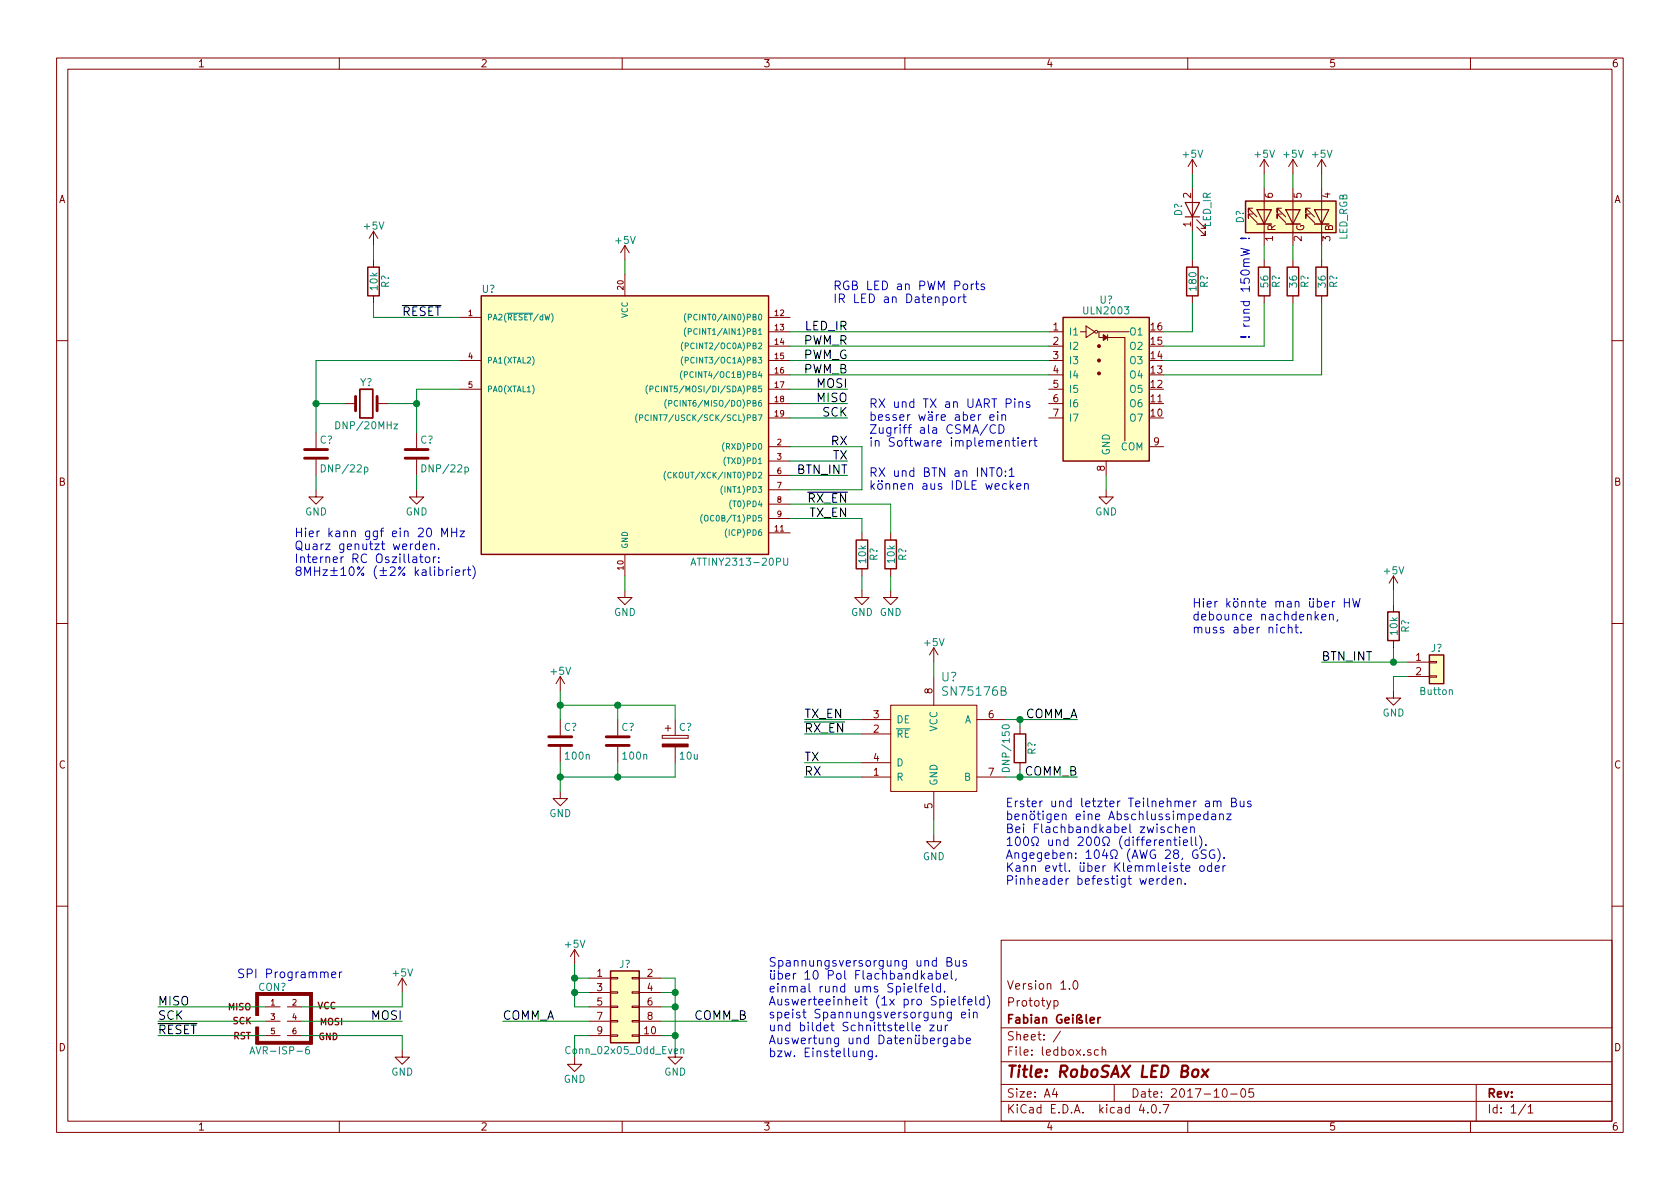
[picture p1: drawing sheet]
EESchema Schematic File Version 2
LIBS:power
LIBS:device
LIBS:transistors
LIBS:conn
LIBS:linear
LIBS:regul
LIBS:74xx
LIBS:cmos4000
LIBS:adc-dac
LIBS:memory
LIBS:xilinx
LIBS:microcontrollers
LIBS:dsp
LIBS:microchip
LIBS:analog_switches
LIBS:motorola
LIBS:texas
LIBS:intel
LIBS:audio
LIBS:interface
LIBS:digital-audio
LIBS:philips
LIBS:display
LIBS:cypress
LIBS:siliconi
LIBS:opto
LIBS:atmel
LIBS:contrib
LIBS:valves
LIBS:74xxLVCxG
LIBS:analog_devices
LIBS:boards
LIBS:bridge_rectifier
LIBS:caf
LIBS:cirrus logic
LIBS:eeprom
LIBS:ft232rl
LIBS:linear_technology
LIBS:micrel
LIBS:NXP Semiconductor
LIBS:SigmaDSP
LIBS:texas_instruments
LIBS:tl431
LIBS:toslink
LIBS:ledbox-cache
EELAYER 25 0
EELAYER END
$Descr A4 11693 8268
encoding utf-8
Sheet 1 1
Title "RoboSAX LED Box"
Date "2017-10-05"
Rev ""
Comp "Fabian Geißler"
Comment1 "Prototyp"
Comment2 "Version 1.0"
Comment3 ""
Comment4 ""
$EndDescr
$Comp
L +5V #PWR?
U 1 1
P 3900 4800
F 0 "#PWR?" H 3900 4650 50  0001 C CNN
F 1 "+5V" H 3900 4940 50  0000 C CNN
F 2 "" H 3900 4800 50  0001 C CNN
F 3 "" H 3900 4800 50  0001 C CNN
	1    3900 4800
	1    0    0    -1  
$EndComp
$Comp
L GND #PWR?
U 1 1
P 3900 5500
F 0 "#PWR?" H 3900 5250 50  0001 C CNN
F 1 "GND" H 3900 5350 50  0000 C CNN
F 2 "" H 3900 5500 50  0001 C CNN
F 3 "" H 3900 5500 50  0001 C CNN
	1    3900 5500
	1    0    0    -1  
$EndComp
$Comp
L C C?
U 1 1
P 3900 5150
F 0 "C?" H 3925 5250 50  0000 L CNN
F 1 "100n" H 3925 5050 50  0000 L CNN
F 2 "" H 3938 5000 50  0001 C CNN
F 3 "" H 3900 5150 50  0001 C CNN
	1    3900 5150
	1    0    0    -1  
$EndComp
$Comp
L CP C?
U 1 1
P 4700 5150
F 0 "C?" H 4725 5250 50  0000 L CNN
F 1 "10u" H 4725 5050 50  0000 L CNN
F 2 "" H 4738 5000 50  0001 C CNN
F 3 "" H 4700 5150 50  0001 C CNN
	1    4700 5150
	1    0    0    -1  
$EndComp
$Comp
L ATTINY2313-20PU U?
U 1 1
P 4350 3000
F 0 "U?" H 3400 4000 50  0000 C CNN
F 1 "ATTINY2313-20PU" H 5150 2100 50  0000 C CNN
F 2 "Housings_DIP:DIP-20_W7.62mm" H 4350 3000 50  0001 C CIN
F 3 "" H 4350 3000 50  0001 C CNN
	1    4350 3000
	1    0    0    -1  
$EndComp
$Comp
L +5V #PWR?
U 1 1
P 4350 1800
F 0 "#PWR?" H 4350 1650 50  0001 C CNN
F 1 "+5V" H 4350 1940 50  0000 C CNN
F 2 "" H 4350 1800 50  0001 C CNN
F 3 "" H 4350 1800 50  0001 C CNN
	1    4350 1800
	1    0    0    -1  
$EndComp
$Comp
L GND #PWR?
U 1 1
P 4350 4100
F 0 "#PWR?" H 4350 3850 50  0001 C CNN
F 1 "GND" H 4350 3950 50  0000 C CNN
F 2 "" H 4350 4100 50  0001 C CNN
F 3 "" H 4350 4100 50  0001 C CNN
	1    4350 4100
	1    0    0    -1  
$EndComp
$Comp
L LED_RGB D?
U 1 1
P 9000 1500
F 0 "D?" H 9000 1870 50  0000 C CNN
F 1 "LED_RGB" H 9000 1150 50  0000 C CNN
F 2 "" H 9000 1450 50  0001 C CNN
F 3 "" H 9000 1450 50  0001 C CNN
	1    9000 1500
	0    -1   -1   0   
$EndComp
$Comp
L LED D?
U 1 1
P 8300 1450
F 0 "D?" H 8300 1550 50  0000 C CNN
F 1 "LED_IR" H 8300 1350 50  0000 C CNN
F 2 "" H 8300 1450 50  0001 C CNN
F 3 "" H 8300 1450 50  0001 C CNN
	1    8300 1450
	0    -1   -1   0   
$EndComp
$Comp
L ULN2003 U?
U 1 1
P 7700 2600
F 0 "U?" H 7700 3125 50  0000 C CNN
F 1 "ULN2003" H 7700 3050 50  0000 C CNN
F 2 "" H 7750 1950 50  0001 L CNN
F 3 "" H 7800 2500 50  0001 C CNN
	1    7700 2600
	1    0    0    -1  
$EndComp
$Comp
L GND #PWR?
U 1 1
P 7700 3400
F 0 "#PWR?" H 7700 3150 50  0001 C CNN
F 1 "GND" H 7700 3250 50  0000 C CNN
F 2 "" H 7700 3400 50  0001 C CNN
F 3 "" H 7700 3400 50  0001 C CNN
	1    7700 3400
	1    0    0    -1  
$EndComp
Text Label 5900 2400 2    60   ~ 0
PWM_R
Text Label 5900 2500 2    60   ~ 0
PWM_G
Text Label 5900 2600 2    60   ~ 0
PWM_B
Text Label 5900 2300 2    60   ~ 0
LED_IR
$Comp
L R R?
U 1 1
P 8300 1950
F 0 "R?" V 8380 1950 50  0000 C CNN
F 1 "180" V 8300 1950 50  0000 C CNN
F 2 "" V 8230 1950 50  0001 C CNN
F 3 "" H 8300 1950 50  0001 C CNN
	1    8300 1950
	1    0    0    -1  
$EndComp
$Comp
L R R?
U 1 1
P 8800 1950
F 0 "R?" V 8880 1950 50  0000 C CNN
F 1 "56" V 8800 1950 50  0000 C CNN
F 2 "" V 8730 1950 50  0001 C CNN
F 3 "" H 8800 1950 50  0001 C CNN
	1    8800 1950
	1    0    0    -1  
$EndComp
$Comp
L R R?
U 1 1
P 9000 1950
F 0 "R?" V 9080 1950 50  0000 C CNN
F 1 "36" V 9000 1950 50  0000 C CNN
F 2 "" V 8930 1950 50  0001 C CNN
F 3 "" H 9000 1950 50  0001 C CNN
	1    9000 1950
	1    0    0    -1  
$EndComp
$Comp
L R R?
U 1 1
P 9200 1950
F 0 "R?" V 9280 1950 50  0000 C CNN
F 1 "36" V 9200 1950 50  0000 C CNN
F 2 "" V 9130 1950 50  0001 C CNN
F 3 "" H 9200 1950 50  0001 C CNN
	1    9200 1950
	1    0    0    -1  
$EndComp
$Comp
L +5V #PWR?
U 1 1
P 8300 1200
F 0 "#PWR?" H 8300 1050 50  0001 C CNN
F 1 "+5V" H 8300 1340 50  0000 C CNN
F 2 "" H 8300 1200 50  0001 C CNN
F 3 "" H 8300 1200 50  0001 C CNN
	1    8300 1200
	1    0    0    -1  
$EndComp
$Comp
L +5V #PWR?
U 1 1
P 8800 1200
F 0 "#PWR?" H 8800 1050 50  0001 C CNN
F 1 "+5V" H 8800 1340 50  0000 C CNN
F 2 "" H 8800 1200 50  0001 C CNN
F 3 "" H 8800 1200 50  0001 C CNN
	1    8800 1200
	1    0    0    -1  
$EndComp
$Comp
L +5V #PWR?
U 1 1
P 9000 1200
F 0 "#PWR?" H 9000 1050 50  0001 C CNN
F 1 "+5V" H 9000 1340 50  0000 C CNN
F 2 "" H 9000 1200 50  0001 C CNN
F 3 "" H 9000 1200 50  0001 C CNN
	1    9000 1200
	1    0    0    -1  
$EndComp
$Comp
L +5V #PWR?
U 1 1
P 9200 1200
F 0 "#PWR?" H 9200 1050 50  0001 C CNN
F 1 "+5V" H 9200 1340 50  0000 C CNN
F 2 "" H 9200 1200 50  0001 C CNN
F 3 "" H 9200 1200 50  0001 C CNN
	1    9200 1200
	1    0    0    -1  
$EndComp
$Comp
L Conn_01x02 J?
U 1 1
P 10000 4600
F 0 "J?" H 10000 4700 50  0000 C CNN
F 1 "Button" H 10000 4400 50  0000 C CNN
F 2 "" H 10000 4600 50  0001 C CNN
F 3 "" H 10000 4600 50  0001 C CNN
	1    10000 4600
	1    0    0    -1  
$EndComp
$Comp
L GND #PWR?
U 1 1
P 9700 4800
F 0 "#PWR?" H 9700 4550 50  0001 C CNN
F 1 "GND" H 9700 4650 50  0000 C CNN
F 2 "" H 9700 4800 50  0001 C CNN
F 3 "" H 9700 4800 50  0001 C CNN
	1    9700 4800
	1    0    0    -1  
$EndComp
$Comp
L R R?
U 1 1
P 9700 4350
F 0 "R?" V 9780 4350 50  0000 C CNN
F 1 "10k" V 9700 4350 50  0000 C CNN
F 2 "" V 9630 4350 50  0001 C CNN
F 3 "" H 9700 4350 50  0001 C CNN
	1    9700 4350
	1    0    0    -1  
$EndComp
$Comp
L +5V #PWR?
U 1 1
P 9700 4100
F 0 "#PWR?" H 9700 3950 50  0001 C CNN
F 1 "+5V" H 9700 4240 50  0000 C CNN
F 2 "" H 9700 4100 50  0001 C CNN
F 3 "" H 9700 4100 50  0001 C CNN
	1    9700 4100
	1    0    0    -1  
$EndComp
$Comp
L SN75176B U?
U 1 1
P 6500 5200
F 0 "U?" H 6550 5700 60  0000 L CNN
F 1 "SN75176B" H 6550 5600 60  0000 L CNN
F 2 "Housings_SOIC:SOIC-8_3.9x4.9mm_Pitch1.27mm" H 6550 5800 60  0001 L CNN
F 3 "http://www.ti.com/lit/ds/symlink/sn65176b.pdf" H 6550 5900 60  0001 L CNN
	1    6500 5200
	1    0    0    -1  
$EndComp
$Comp
L GND #PWR?
U 1 1
P 6500 5800
F 0 "#PWR?" H 6500 5550 50  0001 C CNN
F 1 "GND" H 6500 5650 50  0000 C CNN
F 2 "" H 6500 5800 50  0001 C CNN
F 3 "" H 6500 5800 50  0001 C CNN
	1    6500 5800
	1    0    0    -1  
$EndComp
$Comp
L +5V #PWR?
U 1 1
P 6500 4600
F 0 "#PWR?" H 6500 4450 50  0001 C CNN
F 1 "+5V" H 6500 4740 50  0000 C CNN
F 2 "" H 6500 4600 50  0001 C CNN
F 3 "" H 6500 4600 50  0001 C CNN
	1    6500 4600
	1    0    0    -1  
$EndComp
$Comp
L C C?
U 1 1
P 4300 5150
F 0 "C?" H 4325 5250 50  0000 L CNN
F 1 "100n" H 4325 5050 50  0000 L CNN
F 2 "" H 4338 5000 50  0001 C CNN
F 3 "" H 4300 5150 50  0001 C CNN
	1    4300 5150
	1    0    0    -1  
$EndComp
Text Label 5900 3100 2    60   ~ 0
RX
Text Label 5900 3200 2    60   ~ 0
TX
Text Label 5600 5400 0    60   ~ 0
RX
Text Label 5600 5300 0    60   ~ 0
TX
Text Label 9200 4600 0    60   ~ 0
BTN_INT
Text Label 5900 3300 2    60   ~ 0
BTN_INT
Text Label 5900 2700 2    60   ~ 0
MOSI
Text Label 5900 2800 2    60   ~ 0
MISO
Text Label 5900 2900 2    60   ~ 0
SCK
Text Label 2800 2200 0    60   ~ 0
~RESET
$Comp
L AVR-ISP-6 CON?
U 1 1
P 2000 7100
F 0 "CON?" H 1895 7340 50  0000 C CNN
F 1 "AVR-ISP-6" H 1735 6870 50  0000 L BNN
F 2 "AVR-ISP-6" V 1480 7140 50  0001 C CNN
F 3 "" H 1975 7100 50  0001 C CNN
	1    2000 7100
	1    0    0    -1  
$EndComp
Text Label 1100 7200 0    60   ~ 0
~RESET
Text Label 2800 7100 2    60   ~ 0
MOSI
Text Label 1100 7000 0    60   ~ 0
MISO
Text Label 1100 7100 0    60   ~ 0
SCK
$Comp
L +5V #PWR?
U 1 1
P 2800 6900
F 0 "#PWR?" H 2800 6750 50  0001 C CNN
F 1 "+5V" H 2800 7040 50  0000 C CNN
F 2 "" H 2800 6900 50  0001 C CNN
F 3 "" H 2800 6900 50  0001 C CNN
	1    2800 6900
	1    0    0    -1  
$EndComp
$Comp
L GND #PWR?
U 1 1
P 2800 7300
F 0 "#PWR?" H 2800 7050 50  0001 C CNN
F 1 "GND" H 2800 7150 50  0000 C CNN
F 2 "" H 2800 7300 50  0001 C CNN
F 3 "" H 2800 7300 50  0001 C CNN
	1    2800 7300
	1    0    0    -1  
$EndComp
Text Label 5900 3500 2    60   ~ 0
~RX_EN
Text Label 5900 3600 2    60   ~ 0
TX_EN
Text Label 5600 5100 0    60   ~ 0
~RX_EN
Text Label 5600 5000 0    60   ~ 0
TX_EN
$Comp
L R R?
U 1 1
P 7100 5200
F 0 "R?" V 7180 5200 50  0000 C CNN
F 1 "DNP/150" V 7000 5200 50  0000 C CNN
F 2 "" V 7030 5200 50  0001 C CNN
F 3 "" H 7100 5200 50  0001 C CNN
	1    7100 5200
	1    0    0    -1  
$EndComp
$Comp
L Conn_02x05_Odd_Even J?
U 1 1
P 4300 7000
F 0 "J?" H 4350 7300 50  0000 C CNN
F 1 "Conn_02x05_Odd_Even" H 4350 6700 50  0000 C CNN
F 2 "" H 4300 7000 50  0001 C CNN
F 3 "" H 4300 7000 50  0001 C CNN
	1    4300 7000
	1    0    0    -1  
$EndComp
Wire Wire Line
	6500 5800 6500 5700
Wire Wire Line
	6500 4600 6500 4700
Connection ~ 4300 5400
Wire Wire Line
	4300 5400 4300 5300
Connection ~ 4300 4900
Wire Wire Line
	4300 4900 4300 5000
Wire Wire Line
	9700 4200 9700 4100
Wire Wire Line
	9700 4600 9700 4500
Wire Wire Line
	9200 4600 9800 4600
Wire Wire Line
	9700 4700 9800 4700
Wire Wire Line
	9700 4800 9700 4700
Wire Wire Line
	8300 1200 8300 1300
Wire Wire Line
	8800 1200 8800 1300
Wire Wire Line
	9000 1200 9000 1300
Wire Wire Line
	9200 1200 9200 1300
Wire Wire Line
	9200 1800 9200 1700
Wire Wire Line
	9000 1800 9000 1700
Wire Wire Line
	8800 1800 8800 1700
Wire Wire Line
	8300 1800 8300 1600
Wire Wire Line
	8300 2300 8300 2100
Wire Wire Line
	8800 2400 8800 2100
Wire Wire Line
	9000 2500 9000 2100
Wire Wire Line
	9200 2600 9200 2100
Wire Wire Line
	5500 2300 7300 2300
Wire Wire Line
	5500 2600 7300 2600
Wire Wire Line
	5500 2500 7300 2500
Wire Wire Line
	5500 2400 7300 2400
Wire Wire Line
	7700 3400 7700 3300
Wire Wire Line
	8100 2600 9200 2600
Wire Wire Line
	8100 2500 9000 2500
Wire Wire Line
	8100 2400 8800 2400
Wire Wire Line
	8100 2300 8300 2300
Wire Wire Line
	4350 1900 4350 1800
Wire Wire Line
	4350 4100 4350 4000
Wire Wire Line
	4700 4900 4700 5000
Wire Wire Line
	4700 5400 4700 5300
Connection ~ 3900 5400
Connection ~ 3900 4900
Wire Wire Line
	3900 5300 3900 5500
Wire Wire Line
	3900 5400 4700 5400
Wire Wire Line
	3900 4800 3900 5000
Wire Wire Line
	3900 4900 4700 4900
Wire Wire Line
	6000 5300 5600 5300
Wire Wire Line
	5600 5400 6000 5400
Wire Wire Line
	5500 3100 6000 3100
Wire Wire Line
	5900 3200 5500 3200
Connection ~ 9700 4600
Wire Wire Line
	5900 3300 5500 3300
Wire Wire Line
	2600 2200 3200 2200
Wire Wire Line
	5900 2700 5500 2700
Wire Wire Line
	5500 2800 5900 2800
Wire Wire Line
	5900 2900 5500 2900
Wire Wire Line
	2100 7000 2800 7000
Wire Wire Line
	2800 7000 2800 6900
Wire Wire Line
	2100 7100 2800 7100
Wire Wire Line
	2100 7200 2800 7200
Wire Wire Line
	2800 7200 2800 7300
Wire Wire Line
	1850 7000 1100 7000
Wire Wire Line
	1100 7100 1850 7100
Wire Wire Line
	1850 7200 1100 7200
Wire Wire Line
	5500 3400 6000 3400
Wire Wire Line
	6000 3400 6000 3100
Wire Wire Line
	5500 3500 6200 3500
Wire Wire Line
	5500 3600 6000 3600
Wire Wire Line
	5600 5100 6000 5100
Wire Wire Line
	5600 5000 6000 5000
Wire Wire Line
	7000 5000 7500 5000
Wire Wire Line
	7100 5000 7100 5050
Wire Wire Line
	7000 5400 7500 5400
Wire Wire Line
	7100 5400 7100 5350
$Comp
L +5V #PWR?
U 1 1
P 4000 6700
F 0 "#PWR?" H 4000 6550 50  0001 C CNN
F 1 "+5V" H 4000 6840 50  0000 C CNN
F 2 "" H 4000 6700 50  0001 C CNN
F 3 "" H 4000 6700 50  0001 C CNN
	1    4000 6700
	1    0    0    -1  
$EndComp
$Comp
L GND #PWR?
U 1 1
P 4700 7300
F 0 "#PWR?" H 4700 7050 50  0001 C CNN
F 1 "GND" H 4700 7150 50  0000 C CNN
F 2 "" H 4700 7300 50  0001 C CNN
F 3 "" H 4700 7300 50  0001 C CNN
	1    4700 7300
	1    0    0    -1  
$EndComp
Wire Wire Line
	4100 6800 4000 6800
Wire Wire Line
	4000 6700 4000 7000
Wire Wire Line
	4000 6900 4100 6900
Connection ~ 4000 6800
Wire Wire Line
	4600 6800 4700 6800
Wire Wire Line
	4700 6800 4700 7300
Wire Wire Line
	4600 6900 4700 6900
Connection ~ 4700 6900
Wire Wire Line
	4600 7000 4700 7000
Connection ~ 4700 7000
Wire Wire Line
	4600 7200 4700 7200
Connection ~ 4700 7200
$Comp
L GND #PWR?
U 1 1
P 4000 7350
F 0 "#PWR?" H 4000 7100 50  0001 C CNN
F 1 "GND" H 4000 7200 50  0000 C CNN
F 2 "" H 4000 7350 50  0001 C CNN
F 3 "" H 4000 7350 50  0001 C CNN
	1    4000 7350
	1    0    0    -1  
$EndComp
Wire Wire Line
	4000 7200 4000 7350
Wire Wire Line
	4000 7200 4100 7200
Wire Wire Line
	4000 7000 4100 7000
Connection ~ 4000 6900
Text Label 7500 5000 2    60   ~ 0
COMM_A
Text Label 7500 5400 2    60   ~ 0
COMM_B
Connection ~ 7100 5400
Connection ~ 7100 5000
Text Label 3500 7100 0    60   ~ 0
COMM_A
Text Label 5200 7100 2    60   ~ 0
COMM_B
Wire Wire Line
	5200 7100 4600 7100
Wire Wire Line
	4100 7100 3500 7100
Text Notes 7000 6150 0    60   ~ 0
Erster und letzter Teilnehmer am Bus \nbenötigen eine Abschlussimpedanz\nBei Flachbandkabel zwischen \n100Ω und 200Ω (differentiell).\nAngegeben: 104Ω (AWG 28, GSG).\nKann evtl. über Klemmleiste oder\nPinheader befestigt werden.
$Comp
L Crystal Y?
U 1 1
P 2550 2800
F 0 "Y?" H 2550 2950 50  0000 C CNN
F 1 "DNP/20MHz" H 2550 2650 50  0000 C CNN
F 2 "" H 2550 2800 50  0001 C CNN
F 3 "" H 2550 2800 50  0001 C CNN
	1    2550 2800
	1    0    0    -1  
$EndComp
$Comp
L C C?
U 1 1
P 2200 3150
F 0 "C?" H 2225 3250 50  0000 L CNN
F 1 "DNP/22p" H 2225 3050 50  0000 L CNN
F 2 "" H 2238 3000 50  0001 C CNN
F 3 "" H 2200 3150 50  0001 C CNN
	1    2200 3150
	1    0    0    -1  
$EndComp
$Comp
L C C?
U 1 1
P 2900 3150
F 0 "C?" H 2925 3250 50  0000 L CNN
F 1 "DNP/22p" H 2925 3050 50  0000 L CNN
F 2 "" H 2938 3000 50  0001 C CNN
F 3 "" H 2900 3150 50  0001 C CNN
	1    2900 3150
	1    0    0    -1  
$EndComp
Wire Wire Line
	3200 2500 2200 2500
Wire Wire Line
	2200 2500 2200 3000
Wire Wire Line
	2200 2800 2400 2800
Connection ~ 2200 2800
Wire Wire Line
	3200 2700 2900 2700
Wire Wire Line
	2900 2700 2900 3000
Wire Wire Line
	2700 2800 2900 2800
Connection ~ 2900 2800
$Comp
L GND #PWR?
U 1 1
P 2200 3400
F 0 "#PWR?" H 2200 3150 50  0001 C CNN
F 1 "GND" H 2200 3250 50  0000 C CNN
F 2 "" H 2200 3400 50  0001 C CNN
F 3 "" H 2200 3400 50  0001 C CNN
	1    2200 3400
	1    0    0    -1  
$EndComp
$Comp
L GND #PWR?
U 1 1
P 2900 3400
F 0 "#PWR?" H 2900 3150 50  0001 C CNN
F 1 "GND" H 2900 3250 50  0000 C CNN
F 2 "" H 2900 3400 50  0001 C CNN
F 3 "" H 2900 3400 50  0001 C CNN
	1    2900 3400
	1    0    0    -1  
$EndComp
Wire Wire Line
	2900 3400 2900 3300
Wire Wire Line
	2200 3400 2200 3300
Text Notes 2050 4000 0    60   ~ 0
Hier kann ggf ein 20 MHz \nQuarz genutzt werden.\nInterner RC Oszillator: \n8MHz±10% (±2% kalibriert)
$Comp
L +5V #PWR?
U 1 1
P 2600 1700
F 0 "#PWR?" H 2600 1550 50  0001 C CNN
F 1 "+5V" H 2600 1840 50  0000 C CNN
F 2 "" H 2600 1700 50  0001 C CNN
F 3 "" H 2600 1700 50  0001 C CNN
	1    2600 1700
	1    0    0    -1  
$EndComp
$Comp
L R R?
U 1 1
P 2600 1950
F 0 "R?" V 2680 1950 50  0000 C CNN
F 1 "10k" V 2600 1950 50  0000 C CNN
F 2 "" V 2530 1950 50  0001 C CNN
F 3 "" H 2600 1950 50  0001 C CNN
	1    2600 1950
	1    0    0    -1  
$EndComp
Wire Wire Line
	2600 2200 2600 2100
Wire Wire Line
	2600 1700 2600 1800
Text Notes 5800 2100 0    60   ~ 0
RGB LED an PWM Ports\nIR LED an Datenport
Text Notes 6050 3400 0    60   ~ 0
RX und BTN an INT0:1\nkönnen aus IDLE wecken
Text Notes 6050 3100 0    60   ~ 0
RX und TX an UART Pins\nbesser wäre aber ein \nZugriff ala CSMA/CD\nin Software implementiert
Text Notes 8300 4400 0    60   ~ 0
Hier könnte man über HW \ndebounce nachdenken, \nmuss aber nicht.
Text Notes 1650 6800 0    60   ~ 0
SPI Programmer
Text Notes 5350 7350 0    60   ~ 0
Spannungsversorgung und Bus \nüber 10 Pol Flachbandkabel, \neinmal rund ums Spielfeld. \nAuswerteeinheit (1x pro Spielfeld) \nspeist Spannungsversorgung ein \nund bildet Schnittstelle zur \nAuswertung und Datenübergabe\nbzw. Einstellung.
$Comp
L R R?
U 1 1
P 6000 3850
F 0 "R?" V 6080 3850 50  0000 C CNN
F 1 "10k" V 6000 3850 50  0000 C CNN
F 2 "" V 5930 3850 50  0001 C CNN
F 3 "" H 6000 3850 50  0001 C CNN
	1    6000 3850
	1    0    0    -1  
$EndComp
$Comp
L R R?
U 1 1
P 6200 3850
F 0 "R?" V 6280 3850 50  0000 C CNN
F 1 "10k" V 6200 3850 50  0000 C CNN
F 2 "" V 6130 3850 50  0001 C CNN
F 3 "" H 6200 3850 50  0001 C CNN
	1    6200 3850
	1    0    0    -1  
$EndComp
Wire Wire Line
	6000 3600 6000 3700
Wire Wire Line
	6200 3500 6200 3700
$Comp
L GND #PWR?
U 1 1
P 6000 4100
F 0 "#PWR?" H 6000 3850 50  0001 C CNN
F 1 "GND" H 6000 3950 50  0000 C CNN
F 2 "" H 6000 4100 50  0001 C CNN
F 3 "" H 6000 4100 50  0001 C CNN
	1    6000 4100
	1    0    0    -1  
$EndComp
$Comp
L GND #PWR?
U 1 1
P 6200 4100
F 0 "#PWR?" H 6200 3850 50  0001 C CNN
F 1 "GND" H 6200 3950 50  0000 C CNN
F 2 "" H 6200 4100 50  0001 C CNN
F 3 "" H 6200 4100 50  0001 C CNN
	1    6200 4100
	1    0    0    -1  
$EndComp
Wire Wire Line
	6200 4100 6200 4000
Wire Wire Line
	6000 4100 6000 4000
Text Notes 8700 2350 1    60   ~ 0
! rund 150mW !
$EndSCHEMATC
